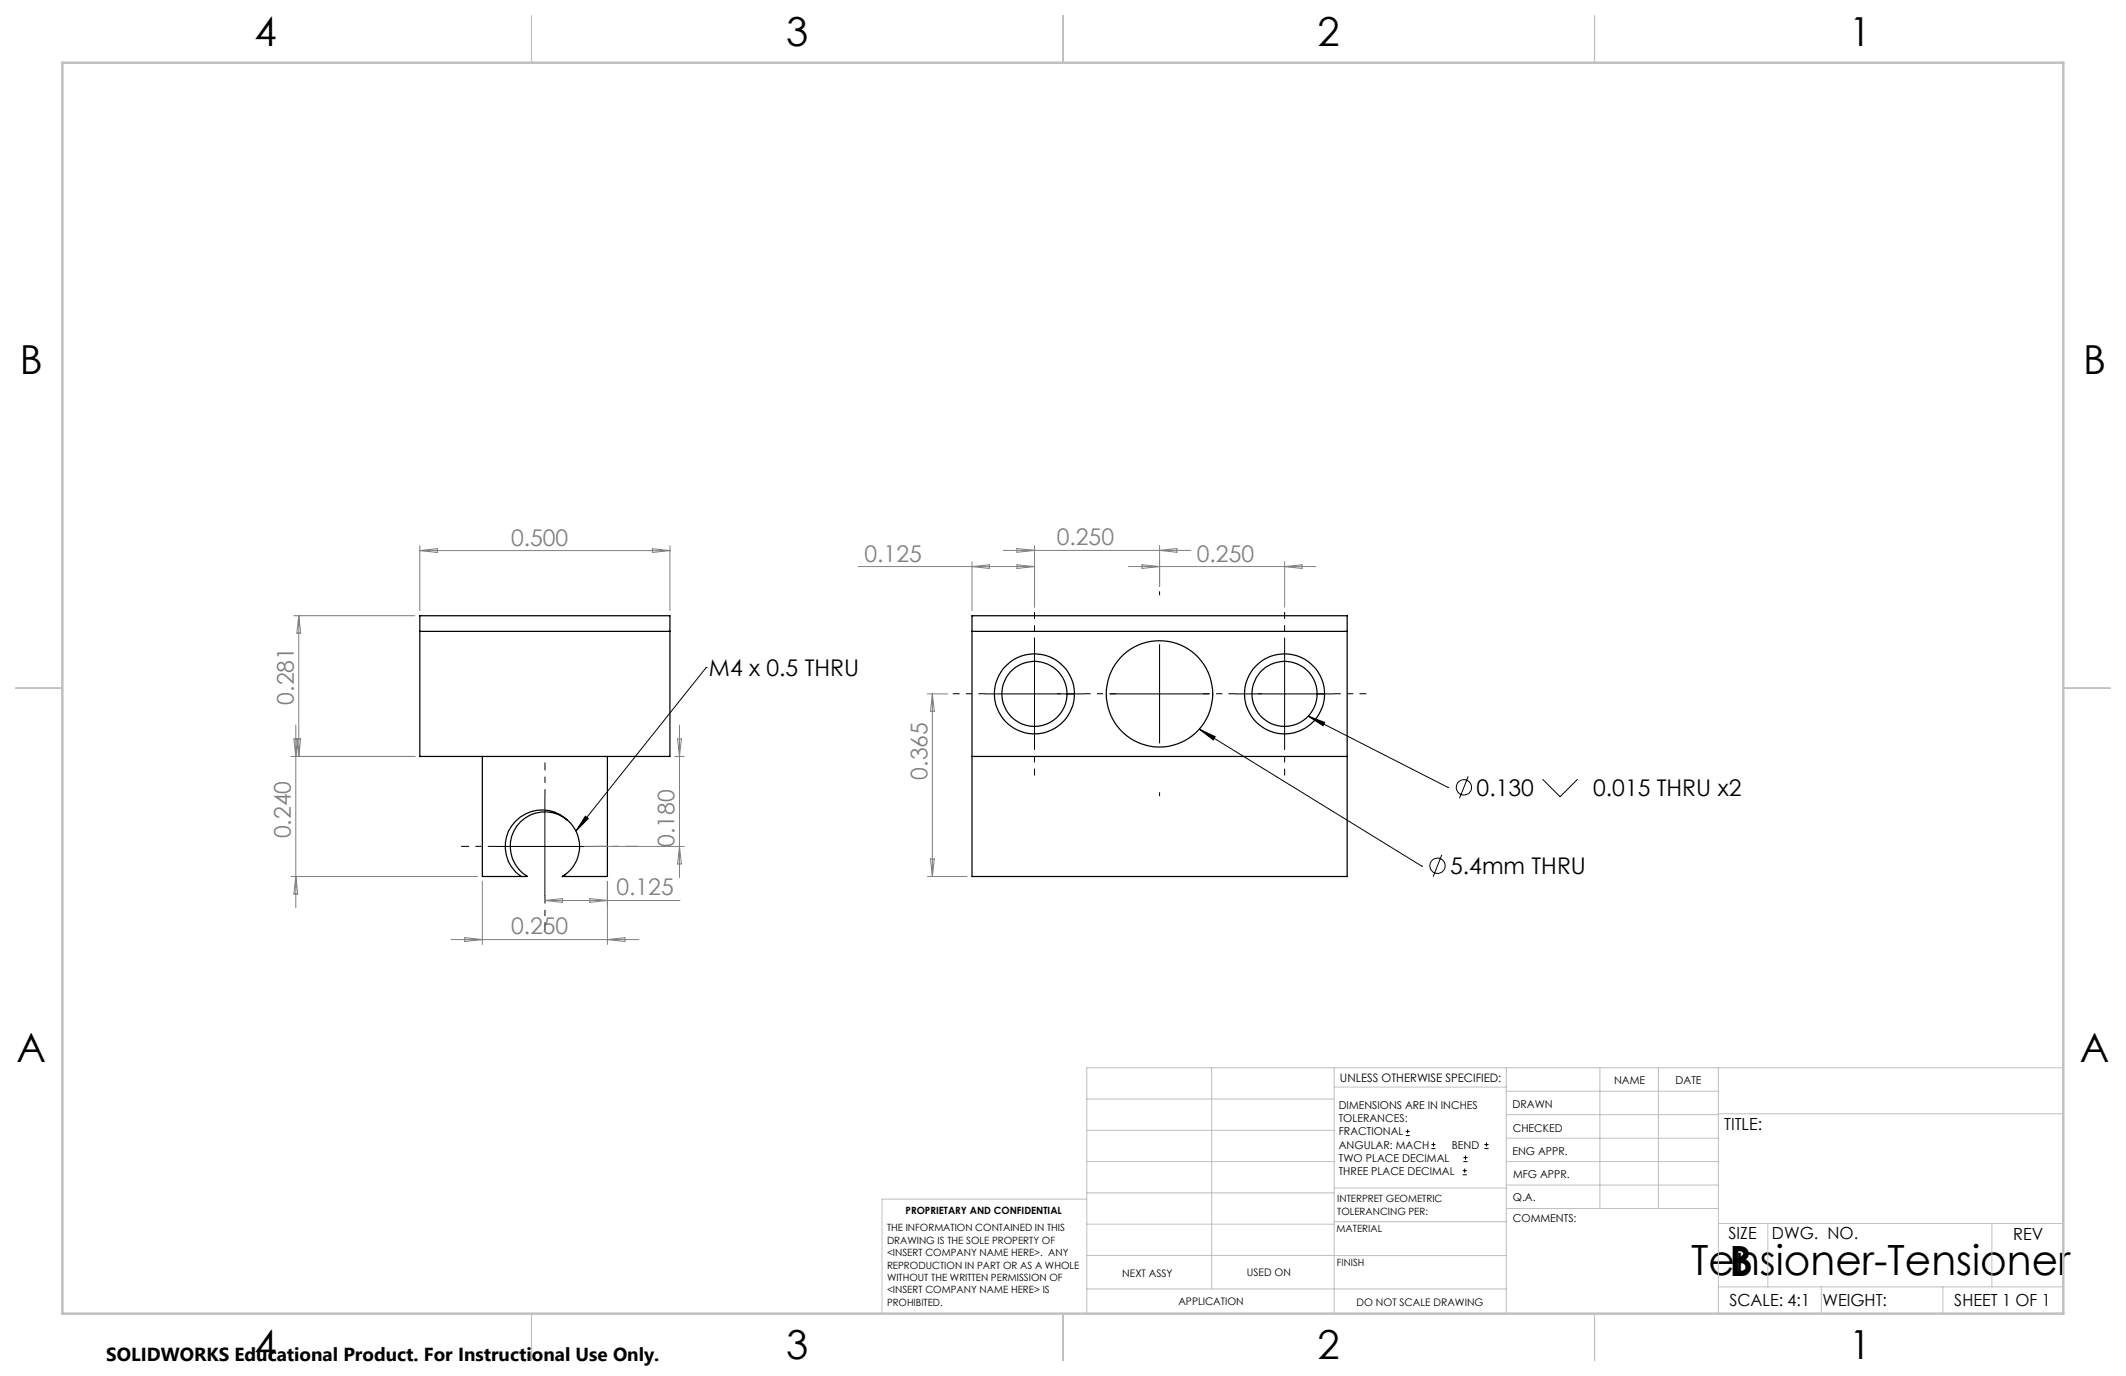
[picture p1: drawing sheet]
<svg xmlns="http://www.w3.org/2000/svg" width="432mm" height="279mm" viewBox="0 0 432 279" stroke-linecap="round" stroke-linejoin="round" font-family="sans-serif">
<g fill="none" stroke="#000" stroke-width=".25">
<path d="M85.3 125h50.8v28.6h-50.8zM85.3 128.2h50.8M197.4 125h76.2v53h-76.2zM197.4 128.2h76.2M98 153.6v24.4h7.9M123.4 153.6v24.4h-9.1M197.4 153.6h76.2M216.7 140.9h1.5M267.5 140.9h1.5M114.9 177.6l-.6 .4M114.9 177.6l-.7 .4h.1M114.9 177.6a7.2 7.2 0 0 0-1.1-12.1 7.4 7.4 0 0 0-10 2.4 7.4 7.4 0 0 0 2.1 10.1"/>
<path d="M115.3 166.5a7 7 0 0 0-10.4 1.3 7 7 0 0 0 2.2 10.2h-1.2"/>
<circle cx="210.1" cy="140.9" r="8.1"/>
<circle cx="210.1" cy="140.9" r="6.6"/>
<circle cx="235.5" cy="140.9" r="10.8"/>
<circle cx="260.9" cy="140.9" r="8.1"/>
<circle cx="260.9" cy="140.9" r="6.6"/>
</g>
<g fill="none" stroke="#000" stroke-width=".2">
<path d="M143.4 135.6h.1M143.4 135.6l-26.4 33.1M210.1 130.9v20M235.5 130.9v20M260.9 130.9v20M200.1 140.9h20M225.5 140.9h20M243.6 148.1l3.2 1.5-.4 .6zM243.6 148.1l45.1 27.8M250.9 140.9h20M265.7 145.4l3.4 1.3-.4 .7zM265.7 145.4l28.4 14.5"/>
<path d="M294.1 159.9h.1M298.2 157.7l-1.8 4.4M313.3 158.2l3.6 3.6 3.5-3.6M100.7 171.9h20M110.7 161.9v20M118.9 165.7l.6 .5-2.5 2.5zM288.7 175.9h.1M292.8 173.6l-1.7 4.4M285.5 230.6h.8M285.5 229.7h.8M285.9 229.3v.9M290.7 233.2h.8"/>
<path d="M290.7 232.4h.8M291.1 232v.8M297.1 238.5h.8M297.1 237.7h.8M297.2 235.9h.9M297.2 235.1h.9M297.5 237.3v.8M297.6 234.6v.9M301.5 233.2h.8M301.5 232.4h.8M301.9 232v.8"/>
<circle cx="297.3" cy="159.9" r="1.56"/>
<circle cx="292" cy="175.8" r="1.56"/>
</g>
<path d="M100.7 171.9h-7.1M110.7 161.9v-7.1M110.7 181.9v7" fill="none" stroke="#000" stroke-width=".2" stroke-dasharray="15.2 1.3 1.3 1.3" stroke-dashoffset="13.6" stroke-linecap="butt"/>
<path d="M120.7 171.9h8.8" fill="none" stroke="#000" stroke-width=".2" stroke-dasharray="15.2 1.3 1.3 1.3" stroke-dashoffset="12.7" stroke-linecap="butt"/>
<path d="M210.1 130.9v-6.6M260.9 130.9v-6.6M200.1 140.9h-6.6M210.1 150.9v6.6M220.1 140.9h6.6M250.9 140.9h-6.6M260.9 150.9v6.6M270.9 140.9h6.6" fill="none" stroke="#000" stroke-width=".2" stroke-dasharray="15.2 1.3 1.3 1.3" stroke-dashoffset="13.8" stroke-linecap="butt"/>
<path d="M235.5 120.9v-.8M215.5 140.9h-.8M255.5 140.9h.8M235.5 160.9v.8" fill="none" stroke="#000" stroke-width=".2" stroke-dasharray="15.2 1.3 1.3 1.3" stroke-linecap="butt"/>
<g fill="none" stroke="#808080" stroke-width=".2">
<path d="M85.3 110.8v13.2M85.3 111.8h50.8M85.3 111.8l3.5-.4v.8zM132.5 111.4l3.6 .4-3.6 .4zM136.1 110.8v13.2M174.3 115h35.8M197.4 114.1v9.9M197.4 115l3.5-.3v.7zM203.8 111.8h38.1M206.6 114.7l3.5 .3-3.5 .4zM206.6 111.4l3.5 .4-3.5 .3zM210.1 110.8v12.5"/>
<path d="M229.2 115h38.1M232 114.7l3.5 .3-3.5 .4zM235.5 110.8v8.3M235.5 111.8l3.5-.4v.7zM260.9 114.1v9.2M260.9 115l3.5-.3v.7zM59.7 125h24.6M60.7 125v28.6M60.7 125l.4 3.6h-.8zM59.1 153.6h25.2M60.1 147.2v37.1M60.3 150l.4 3.6"/>
<path d="M60.5 150l-.4 3.6-.4-3.6h1.4l-.4 3.6M137.1 153.6h1.9M137.6 150h.8l-.4 3.6zM138 147.2v31M188.3 140.9h4.2M189.4 140.9v37.1M189.4 140.9l.4 3.5h-.8zM59.1 178h37.9M60.1 178l.4 3.5h-.8zM98 179v12.8M118.7 171.9h20.3M123.4 179v12.8"/>
<path d="M138 171.9l.4 3.5h-.8zM188.3 178h8.1M189 174.4h.8l-.4 3.6zM91.6 190.8h38.1M94.4 190.4l3.6 .4-3.6 .4zM110.7 182.8h27.4M110.7 182.8l3.5-.3v.7zM119.8 182.5l3.6 .3-3.6 .4zM123.4 190.8l3.5-.4v.8z"/>
</g>
<g fill="none" stroke="#c0c0c0" stroke-width=".2">
<path d="M246.1 216.8v44.9M271 216.8v49.9M305.9 216.8v49.9M324.9 216.8v28.6M336.8 216.8v28.6M349 216.8v49.9M419.1 216.8h-198.4v49.9M220.7 235.9h50.3M220.7 229.5h50.3M220.7 223.2h50.3M271 220.7h34.9M305.9 231.1h43.1"/>
<path d="M305.9 226.3h43.1M305.9 221.6h43.1M305.9 235.9h43.1M349 226.2h70.1M220.7 248.6h50.3M220.7 242.2h50.3M220.7 254.9h50.3M220.7 243.5h-41.6v23.2M271 255h34.9M271 248.1h35M271 241.2h35M305.9 240.6h43.1"/>
<path d="M306 245.4h43M349 248.4h70.1M359.1 248.4v12.9M404.6 248.4v12.9M220.7 261.7h85.2M349 261.3h70.1M369.9 261.3v5.4M394.6 261.3v5.4"/>
</g>
<path d="M107.9 3.2v9.5M215.9 3.2v9.5M323.8 3.2v9.5M3.1 139.7h9.6M419.1 139.7h9.5M107.9 266.7v9.6M215.9 266.7v9.6M323.8 266.7v9.6" fill="none" stroke="#c0c0c0" stroke-width=".25"/>
<path d="M12.7 12.7h406.4v254h-406.4z" fill="none" stroke="#c0c0c0" stroke-width=".5"/>
<path d="M118.9 165.7l.6 .5-2.5 2.5zM243.6 148.1l3.2 1.5-.4 .6zM265.7 145.4l3.4 1.3-.4 .7z" fill="#000"/>
<g font-size="8.5">
<text x="343.5" y="258.9">Tensioner-Tensioner</text>
<text x="351.3" y="259">B</text>
</g>
<g font-size="8.1">
<text x="51.7" y="9.3">4</text>
<text x="159.7" y="9.3">3</text>
<text x="267.6" y="9.3">2</text>
<text x="375.6" y="9.3">1</text>
<text x="4" y="76">B</text>
<text x="423.1" y="76">B</text>
<text x="3.3" y="215.7">A</text>
<text x="422.4" y="215.7">A</text>
<text x="51.7" y="276">4</text>
<text x="159.7" y="276">3</text>
<text x="267.6" y="276">2</text>
<text x="375.6" y="276">1</text>
</g>
<g font-size="4.7" fill="#808080">
<text x="103.8" y="110.8">0.500</text>
<text x="214.6" y="110.7">0.250</text>
<text x="175.6" y="114">0.125</text>
<text x="243.1" y="114">0.250</text>
<text x="59.7" y="143.1" transform="rotate(-90 59.7 143.1)">0.281</text>
<text x="188.4" y="158.3" transform="rotate(-90 188.4 158.3)">0.365</text>
<text x="59.1" y="170.2" transform="rotate(-90 59.1 170.2)">0.240</text>
<text x="137" y="172" transform="rotate(-90 137 172)">0.180</text>
<text x="125.2" y="181.8">0.125</text>
<text x="103.8" y="189.7">0.250</text>
</g>
<g font-size="4.7">
<text x="144" y="137.3">M4 x 0.5 THRU</text>
<text x="299.9" y="161.6">0.130</text>
<text x="323.6" y="161.6">0.015 THRU x2</text>
<text x="294.5" y="177.5">5.4mm THRU</text>
</g>
<text font-size="3.8" x="21.6" y="276.3">SOLIDWORKS Educational Product. For Instructional Use Only.</text>
<g font-size="3.4">
<text x="350.2" y="229.5">TITLE:</text>
<text x="351.1" y="251.6">SIZE</text>
<text x="359.9" y="251.6">DWG. NO.</text>
<text x="408.9" y="251.7">REV</text>
<text x="351.2" y="265.2">SCALE: 4:1</text>
<text x="370.1" y="265.3">WEIGHT:</text>
<text x="396.9" y="265.2">SHEET 1 OF 1</text>
</g>
<text font-size="2.4" x="272.2" y="219.7">UNLESS OTHERWISE SPECIFIED:</text>
<g font-size="2.2">
<text x="327.8" y="220.1">NAME</text>
<text x="340.3" y="220.2">DATE</text>
<text x="271.9" y="225.3">DIMENSIONS ARE IN INCHES</text>
<text x="271.9" y="227.9">TOLERANCES:</text>
<text x="307.2" y="224.9">DRAWN</text>
<text x="271.9" y="230.6">FRACTIONAL</text>
<text x="271.9" y="233.2">ANGULAR: MACH</text>
<text x="294.9" y="233.2">BEND</text>
<text x="307.3" y="229.8">CHECKED</text>
<text x="271.9" y="235.9">TWO PLACE DECIMAL</text>
<text x="271.9" y="238.5">THREE PLACE DECIMAL</text>
<text x="307.2" y="234.4">ENG APPR.</text>
<text x="307.3" y="239.2">MFG APPR.</text>
<text x="307.3" y="243.9">Q.A.</text>
<text x="307.3" y="248.1">COMMENTS:</text>
</g>
<g font-size="2.1">
<text x="227.9" y="259.2">NEXT ASSY</text>
<text x="253.3" y="259.2">USED ON</text>
<text x="239.3" y="265">APPLICATION</text>
<text x="275.5" y="265.1">DO NOT SCALE DRAWING</text>
</g>
<g font-size="2">
<text x="271.6" y="244.1">INTERPRET GEOMETRIC</text>
<text x="180.2" y="250">THE INFORMATION CONTAINED IN THIS</text>
<text x="183.9" y="246.4">PROPRIETARY AND CONFIDENTIAL</text>
<text x="271.5" y="250.2">MATERIAL</text>
<text x="271.6" y="246.6">TOLERANCING PER:</text>
<text x="180.2" y="252.5">DRAWING IS THE SOLE PROPERTY OF</text>
<text x="180.2" y="255.1">&lt;INSERT COMPANY NAME HERE&gt;. ANY</text>
<text x="180.2" y="257.6">REPRODUCTION IN PART OR AS A WHOLE</text>
<text x="271.5" y="257">FINISH</text>
<text x="180.2" y="260.1">WITHOUT THE WRITTEN PERMISSION OF</text>
<text x="180.2" y="262.6">&lt;INSERT COMPANY NAME HERE&gt; IS</text>
<text x="180.2" y="265.2">PROHIBITED.</text>
</g>
</svg>
